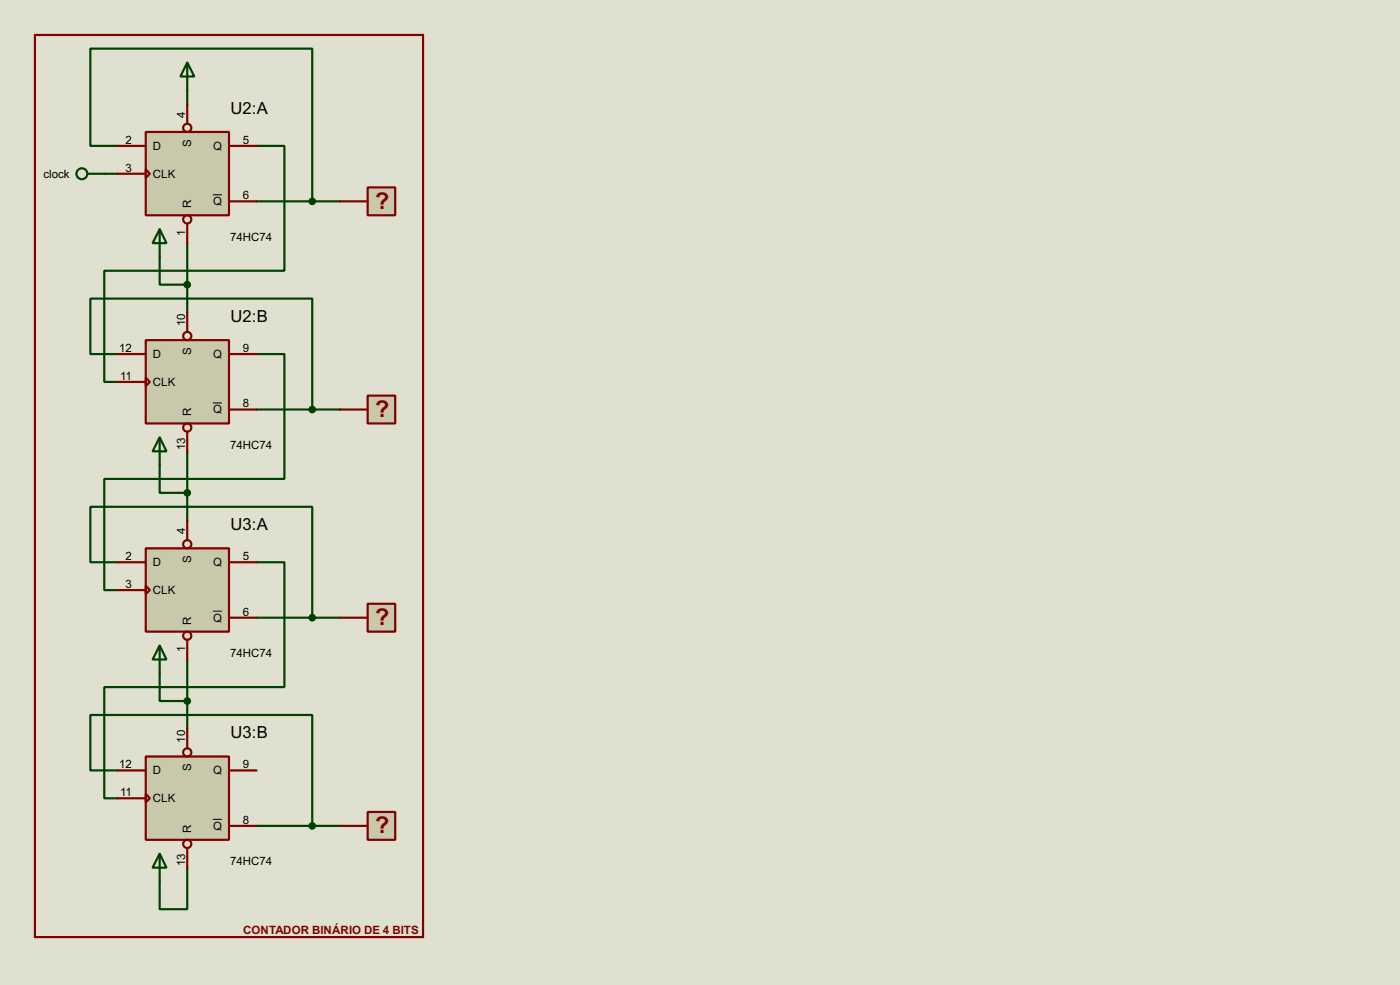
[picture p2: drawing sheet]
<svg xmlns="http://www.w3.org/2000/svg" width="256mm" height="180mm" viewBox="0 0 256 180" stroke-linecap="round" stroke-linejoin="round" font-family="sans-serif">
<path d="M0 0h256.5v180.3h-256.5z" fill="#e0e0d0"/>
<g fill="none" stroke="#004000" stroke-width=".4">
<path d="M34.3 16.6v2.5M19.1 31.8h2.5M21.6 26.7h-5v-17.8h40.6v28M47 26.7h5.1v22.9h-33v20.3h2.5M47 36.9h15.3M29.3 47v5.1h5M34.3 44.5v12.7M21.6 64.8h-5v-10.1h40.6v20.3M47 64.8h5.1v22.9h-33v20.3h2.5M47 75h15.3M29.3 85.1v5.1h5M34.3 82.6v12.7"/>
<path d="M21.6 102.9h-5v-10.1h40.6v20.3M47 102.9h5.1v22.9h-33v20.3h2.5M47 113.1h15.3M29.3 123.2v5.1h5M34.3 120.7v12.7M21.6 141h-5v-10.1h40.6v20.3M34.3 158.8v7.6h-5v-5.1M47 151.2h15.3"/>
</g>
<path d="M26.7 24.2h15.3v15.2h-15.3z" fill="#c8c8aa" stroke="#800000" stroke-width=".4"/>
<g fill="none" stroke="#800000" stroke-width=".4">
<path d="M34.3 19.1v3.6M21.6 26.7h5.1M21.6 31.8h5.1M26.7 31l.8 .8-.8 .8zM42 26.7h5M42 36.9h5M34.3 40.9v3.6"/>
<circle cx="34.3" cy="23.4" r=".75"/>
<circle cx="34.3" cy="40.2" r=".75"/>
</g>
<path d="M39 35.7h1.7" fill="none" stroke="#000" stroke-width=".18"/>
<path d="M34.3 11.5l1.3 2.5h-2.5zM34.3 11.5v5.1M29.3 42l1.2 2.5h-2.5zM29.3 42v5" fill="none" stroke="#004000" stroke-width=".4"/>
<path d="M26.7 62.3h15.3v15.2h-15.3z" fill="#c8c8aa" stroke="#800000" stroke-width=".4"/>
<g fill="none" stroke="#800000" stroke-width=".4">
<path d="M34.3 57.2v3.6M21.6 64.8h5.1M21.6 69.9h5.1M26.7 69.1l.8 .8-.8 .8zM34.3 79v3.6M42 64.8h5M42 75h5"/>
<circle cx="34.3" cy="78.3" r=".75"/>
<circle cx="34.3" cy="61.5" r=".75"/>
</g>
<path d="M39 73.8h1.7" fill="none" stroke="#000" stroke-width=".18"/>
<circle cx="34.3" cy="52.1" r=".5" fill="#004000" stroke="#004000" stroke-width=".4"/>
<path d="M29.3 80.1l1.2 2.5h-2.5zM29.3 80.1v5" fill="none" stroke="#004000" stroke-width=".4"/>
<path d="M67.4 72.4h5v5.1h-5z" fill-rule="evenodd" fill="#c8c8aa" stroke="#800000" stroke-width=".4"/>
<path d="M62.3 75h5.1" fill="none" stroke="#800000" stroke-width=".4"/>
<circle cx="57.2" cy="75" r=".5" fill="#004000" stroke="#004000" stroke-width=".4"/>
<path d="M67.4 34.3h5v5.1h-5z" fill-rule="evenodd" fill="#c8c8aa" stroke="#800000" stroke-width=".4"/>
<path d="M62.3 36.9h5.1" fill="none" stroke="#800000" stroke-width=".4"/>
<circle cx="57.2" cy="36.9" r=".5" fill="#004000" stroke="#004000" stroke-width=".4"/>
<g fill="none" stroke="#004000" stroke-width=".4">
<path d="M16.1 31.8h3"/>
<circle cx="15" cy="31.8" r="1"/>
</g>
<path d="M26.7 100.4h15.3v15.2h-15.3z" fill="#c8c8aa" stroke="#800000" stroke-width=".4"/>
<g fill="none" stroke="#800000" stroke-width=".4">
<path d="M34.3 95.3v3.6M21.6 102.9h5.1M21.6 108h5.1M26.7 107.2l.8 .8-.8 .8zM34.3 117.1v3.6M42 102.9h5M42 113.1h5"/>
<circle cx="34.3" cy="99.6" r=".75"/>
<circle cx="34.3" cy="116.4" r=".75"/>
</g>
<path d="M39 111.9h1.7" fill="none" stroke="#000" stroke-width=".18"/>
<circle cx="34.3" cy="90.2" r=".5" fill="#004000" stroke="#004000" stroke-width=".4"/>
<path d="M29.3 118.2l1.2 2.5h-2.5zM29.3 118.2v5" fill="none" stroke="#004000" stroke-width=".4"/>
<path d="M26.7 138.5h15.3v15.2h-15.3z" fill="#c8c8aa" stroke="#800000" stroke-width=".4"/>
<g fill="none" stroke="#800000" stroke-width=".4">
<path d="M34.3 133.4v3.6M21.6 141h5.1M21.6 146.1h5.1M26.7 145.3l.8 .8-.8 .8zM34.3 155.2v3.6M42 141h5M42 151.2h5"/>
<circle cx="34.3" cy="137.7" r=".75"/>
<circle cx="34.3" cy="154.5" r=".75"/>
</g>
<path d="M39 150h1.7" fill="none" stroke="#000" stroke-width=".18"/>
<circle cx="34.3" cy="128.3" r=".5" fill="#004000" stroke="#004000" stroke-width=".4"/>
<path d="M29.3 156.3l1.2 2.5h-2.5zM29.3 156.3v5" fill="none" stroke="#004000" stroke-width=".4"/>
<path d="M67.4 110.5h5v5.1h-5z" fill-rule="evenodd" fill="#c8c8aa" stroke="#800000" stroke-width=".4"/>
<path d="M62.3 113.1h5.1" fill="none" stroke="#800000" stroke-width=".4"/>
<circle cx="57.2" cy="113.1" r=".5" fill="#004000" stroke="#004000" stroke-width=".4"/>
<path d="M67.4 148.6h5v5.1h-5z" fill-rule="evenodd" fill="#c8c8aa" stroke="#800000" stroke-width=".4"/>
<path d="M6.4 6.4h71.1v165.1h-71.1zM62.3 151.2h5.1" fill="none" stroke="#800000" stroke-width=".4"/>
<circle cx="57.2" cy="151.2" r=".5" fill="#004000" stroke="#004000" stroke-width=".4"/>
<g font-size="4.8" fill="#800000">
<text x="68.7" y="38.2">?</text>
<text x="68.7" y="76.3">?</text>
<text x="68.7" y="114.4">?</text>
<text x="68.7" y="152.5">?</text>
</g>
<g font-size="3.4">
<text x="42.2" y="20.8">U2:A</text>
<text x="42.2" y="58.9">U2:B</text>
<text x="42.2" y="97">U3:A</text>
<text x="42.2" y="135.1">U3:B</text>
</g>
<g font-size="2.4">
<text x="33.9" y="21.6" transform="rotate(-90 33.9 21.6)">4</text>
<text x="23" y="26.3">2</text>
<text x="28" y="27.4">D</text>
<text x="35" y="26.8" transform="rotate(-90 35 26.8)">S</text>
<text x="39" y="27.4">Q</text>
<text x="44.5" y="26.3">5</text>
<text x="8" y="32.5">clock</text>
<text x="23" y="31.4">3</text>
<text x="28" y="32.5">CLK</text>
<text x="35" y="38.1" transform="rotate(-90 35 38.1)">R</text>
<text x="39" y="37.6">Q</text>
<text x="44.5" y="36.5">6</text>
<text x="33.9" y="43.1" transform="rotate(-90 33.9 43.1)">1</text>
<text x="42.2" y="44.1">74HC74</text>
<text x="33.9" y="59.7" transform="rotate(-90 33.9 59.7)">10</text>
<text x="21.9" y="64.4">12</text>
<text x="28" y="65.5">D</text>
<text x="35" y="64.9" transform="rotate(-90 35 64.9)">S</text>
<text x="39" y="65.5">Q</text>
<text x="44.5" y="64.4">9</text>
<text x="22" y="69.5">11</text>
<text x="28" y="70.6">CLK</text>
<text x="35" y="76.2" transform="rotate(-90 35 76.2)">R</text>
<text x="39" y="75.7">Q</text>
<text x="44.5" y="74.6">8</text>
<text x="33.9" y="82.4" transform="rotate(-90 33.9 82.4)">13</text>
<text x="42.2" y="82.2">74HC74</text>
<text x="33.9" y="97.8" transform="rotate(-90 33.9 97.8)">4</text>
<text x="23" y="102.5">2</text>
<text x="23" y="107.6">3</text>
<text x="28" y="103.6">D</text>
<text x="35" y="103" transform="rotate(-90 35 103)">S</text>
<text x="39" y="103.6">Q</text>
<text x="44.5" y="102.5">5</text>
<text x="28" y="108.7">CLK</text>
<text x="39" y="113.8">Q</text>
<text x="44.5" y="112.7">6</text>
<text x="33.9" y="119.3" transform="rotate(-90 33.9 119.3)">1</text>
<text x="35" y="114.3" transform="rotate(-90 35 114.3)">R</text>
<text x="42.2" y="120.3">74HC74</text>
<text x="33.9" y="135.9" transform="rotate(-90 33.9 135.9)">10</text>
<text x="21.9" y="140.6">12</text>
<text x="28" y="141.7">D</text>
<text x="35" y="141.1" transform="rotate(-90 35 141.1)">S</text>
<text x="39" y="141.7">Q</text>
<text x="44.5" y="140.6">9</text>
<text x="22" y="145.7">11</text>
<text x="28" y="146.8">CLK</text>
<text x="35" y="152.4" transform="rotate(-90 35 152.4)">R</text>
<text x="39" y="151.9">Q</text>
<text x="44.5" y="150.8">8</text>
<text x="33.9" y="158.6" transform="rotate(-90 33.9 158.6)">13</text>
<text x="42.2" y="158.4">74HC74</text>
</g>
<text font-size="2.4" fill="#800000" x="44.5" y="170.9">CONTADOR BINÁRIO DE 4 BITS</text>
</svg>
